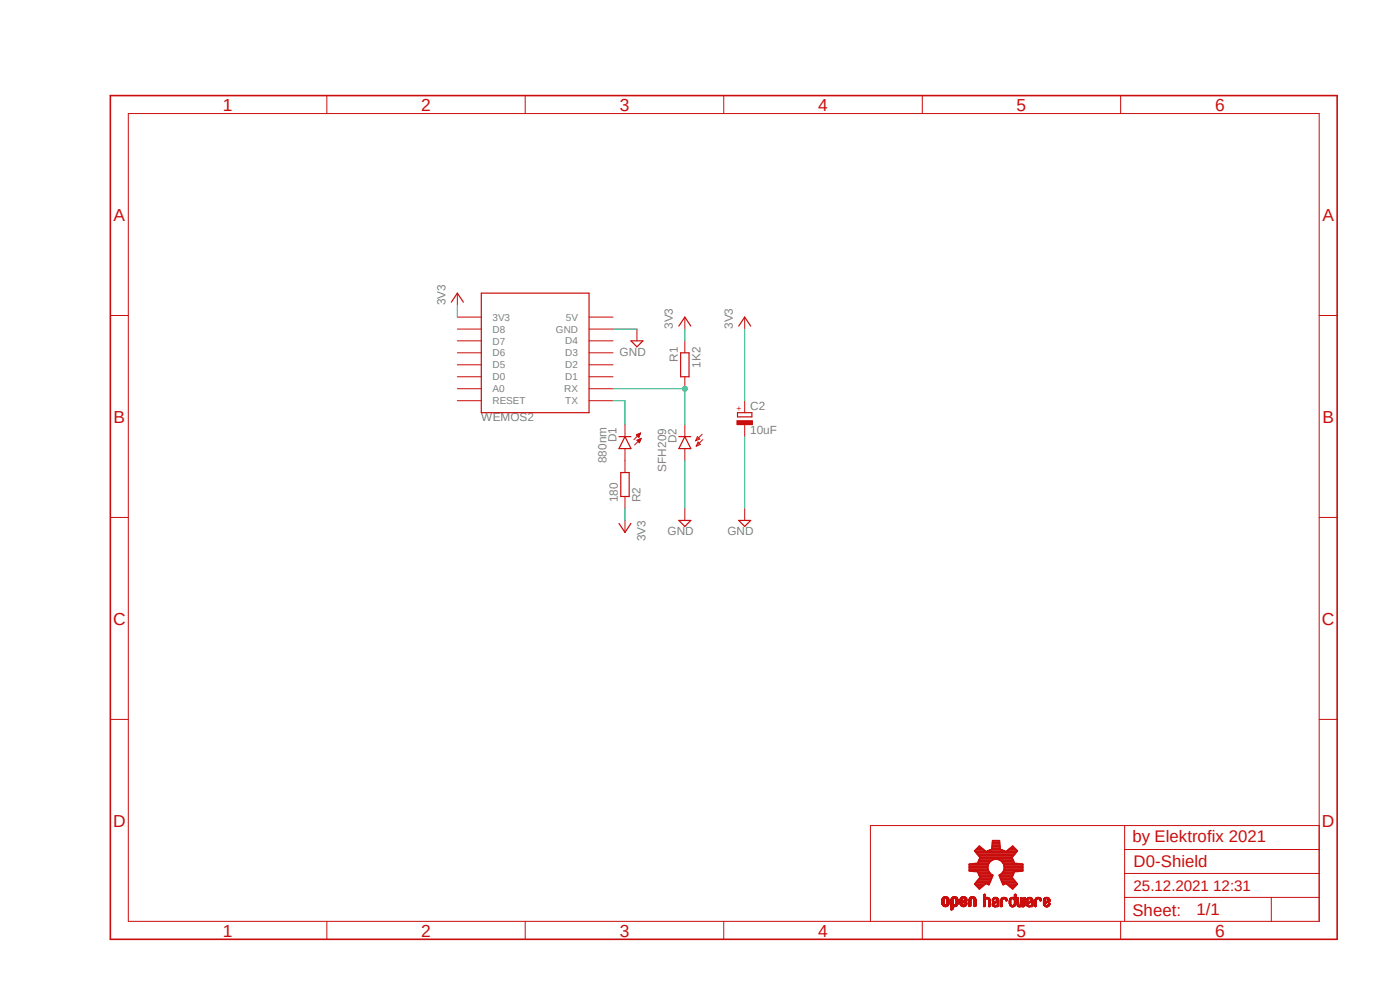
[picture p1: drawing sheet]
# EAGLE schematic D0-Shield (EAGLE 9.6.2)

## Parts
C2  10uF  CPOL-EUE3.5-8  [E3,5-8]
D1  880nm  SFH482  [SFH482]
D2  SFH209  SFH205  [SFH205]
LOGO1  OSHW-LOGOL  [OSHW-LOGO-L]
R1  1K2  R-EU_0207/12  [0207/12]
R2  180  R-EU_0207/12  [0207/12]
WEMOS2  WEMOS-D1-MINI  [WEMOS-D1-MINI]

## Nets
3V3: R1.1 R2.1 WEMOS2.3V3
GND: C2.- D2.A WEMOS2.GND
N$1: D1.A R2.2
N$2: D1.K(C) WEMOS2.TX
N$3: D2.K(C) R1.2 WEMOS2.RX
VCC: C2.+ ; supply symbol labelled 3V3
Unconnected: WEMOS2.5V WEMOS2.A0 WEMOS2.D0 WEMOS2.D1 WEMOS2.D2 WEMOS2.D3 WEMOS2.D4 WEMOS2.D5 WEMOS2.D6 WEMOS2.D7 WEMOS2.D8 WEMOS2.RESET

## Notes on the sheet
- by Elektrofix 2021

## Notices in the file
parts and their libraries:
SparkFun-Aesthetics: Licensing: Creative Commons ShareAlike 4.0 International - https://creativecommons.org/licenses/by-sa/4.0
